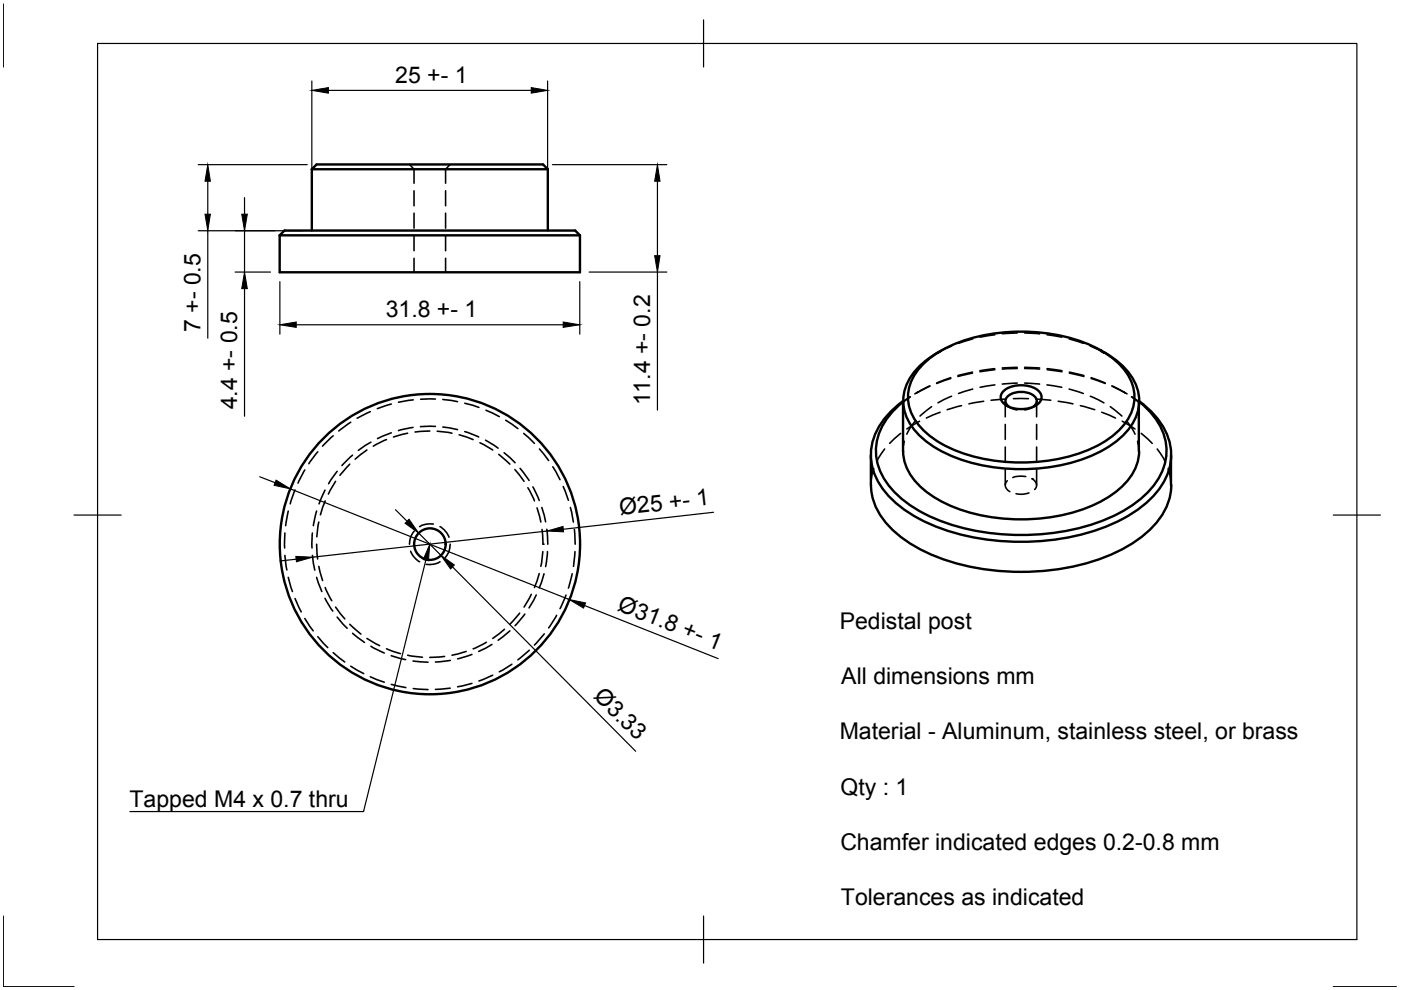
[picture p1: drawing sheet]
<svg xmlns="http://www.w3.org/2000/svg" width="297mm" height="210mm" viewBox="0 0 297 210" stroke-linecap="round" stroke-linejoin="round" font-family="sans-serif">
<!-- layer: MD_Visible -->
<g fill="none" stroke="#000" stroke-width=".51">
<path d="M66.1 35.9l1-1h48l1 1M66.1 35.9h50M66.1 35.9v13M116.1 35.9v13M59.3 49.9l1-1h61.6l1.1 1M59.3 49.9h63.7M59.3 49.9v7.8h63.7v-7.8M195.4 77.5a25.4 25.4 0 0 1 14.4-6.6 37.8 37.8 0 0 1 23.7 3.4 13.5 13.5 0 0 1 6.8 8 9.7 9.7 0 0 1-3.9 9.7 30.1 30.1 0 0 1-17 6 36.6 36.6 0 0 1-19.9-4 13.5 13.5 0 0 1-6.8-7.9 9.1 9.1 0 0 1 2.7-8.6zM198.8 74.8a14 14 0 0 0-7.1 8.2 10.1 10.1 0 0 0 4.1 10.1 32 32 0 0 0 19.7 6.4 35.5 35.5 0 0 0 20.4-5.3 12.1 12.1 0 0 0 5.6-8.6 10.4 10.4 0 0 0-4.2-8.7l-3.1-2.1M199.5 74.4l-.7 .4M233.4 74.4l.7 .4M184.6 96.5v6.4"/>
<path d="M191.4 85.1a14.9 14.9 0 0 0-6.7 10.7 13.4 13.4 0 0 0 5.2 10.8 38.1 38.1 0 0 0 21.1 8 49.3 49.3 0 0 0 27.1-4.6 19 19 0 0 0 9.6-10 11.9 11.9 0 0 0-3.3-12.5l-2.9-2.4M191.5 85v10.7M191.5 95.6a11.7 11.7 0 0 0 5.9 9.4 35.2 35.2 0 0 0 21.4 5.1 31.8 31.8 0 0 0 18.1-6.1 11.2 11.2 0 0 0 4.6-8.4M191.5 85.2a13.4 13.4 0 0 0-5.8 10.9 14.4 14.4 0 0 0 6.7 10.6 40.5 40.5 0 0 0 21.9 6.7 45 45 0 0 0 24.7-5.6 16.2 16.2 0 0 0 8.1-10.3 12.2 12.2 0 0 0-4.1-11.1l-1.4-1.2M212.9 82.8a6.4 6.4 0 0 1 7.2 0 1.83 1.83 0 0 1-.5 3.2 6.6 6.6 0 0 1-6.7-.4 1.72 1.72 0 0 1 0-2.8zM213.9 86.2a1.42 1.42 0 0 1-.7-1.5 1.42 1.42 0 0 1 1.1-1.1 4.6 4.6 0 0 1 5.3 .8 1.29 1.29 0 0 1-.5 1.8M241.5 85v10.7M248.3 96.5v6.4M184.7 102.8a14.1 14.1 0 0 0 6.1 10.9 39.7 39.7 0 0 0 20.5 7.3 47.9 47.9 0 0 0 27.7-5.1 18 18 0 0 0 8.9-10.1l.4-3"/>
<circle cx="91.1" cy="115.4" r="31.8"/>
<circle cx="91.2" cy="115.4" r="3.3"/>
</g>
<!-- layer: MD_Hidden -->
<g fill="none" stroke="#000" stroke-width=".34">
<path d="M86.8 34.9l1 1v2.9M95.4 34.9l-.9 1v2.9M87.8 40.5v3.1M87.8 45.2v3.2M87.8 50v3.2M87.8 54.8v2.9M94.5 40.5v3.1M94.5 45.2v3.2M94.5 50v3.2M94.5 54.8v2.9M201.7 73.4l-2.9 1.4M206.2 78.9l-3.1 .7"/>
<path d="M206.2 79.1l-3.1 .7M206.2 71.9l-3 .9M210.9 78.2l-3.1 .4M210.9 71l-3.1 .5M210.9 78.4l-3.1 .4M215.7 70.6l-3.2 .2M215.7 77.9l-3.2 .1M215.7 78.1l-3.2 .2M217.2 70.6l3.2 .2M217.2 77.9l3.2 .1M217.2 78.1l3.2 .2M222 71l3.1 .5"/>
<path d="M222 78.2l3.2 .4M222 78.4l3.2 .4M226.7 71.9l3 .9M226.7 78.9l3.1 .7M226.7 79.1l3.1 .7M231.2 73.4l2.9 1.4M64.6 99.6l-1.4 2.8M67.4 95.8l-1.9 2.5M70.6 92.4l-2.2 2.2M71.5 99.9l-1.8 2.7M74.2 98.4l-2.1 2.4M74.4 89.5l-2.6 1.9"/>
<path d="M74.7 96.5l-2.2 2.2M77.8 95.4l-2.5 2M78.5 87.3l-2.8 1.4M78.6 93.8l-2.6 1.7M81.9 93.2l-2.8 1.4M83 91.8l-3 1.2M83 85.7l-3 .9M86.4 91.8l-3 .9M87.6 90.6l-3.1 .7M87.6 84.8l-3.1 .5M91.1 91.4l-3.1 .2M92.3 90.4l-3.2 .1"/>
<path d="M92.3 84.6l-3.1 .1M92.7 91.4l3.1 .4M93.9 90.5l3.1 .6M93.9 84.7l3.1 .5M97.4 92.2l2.9 1M98.5 91.5l3 1.2M98.5 85.5l3 .9M101.8 93.9l2.7 1.5M102.9 93.3l2.7 1.7M103 87l2.9 1.3M105.7 96.3l2.4 2.1M106.9 96l2.3 2.1"/>
<path d="M107.2 89.1l2.6 1.8M109.2 99.6l1.9 2.5M110.3 99.3l1.9 2.6M111 91.9l2.3 2.1M114.4 95.2l1.9 2.4M117.2 99l1.5 2.7M185.2 99.3l-.3 1.3-.3 2.3M187.6 95.2l-1.7 2.7M191 91.9l-2.4 2.1M191.7 93.5l-.2 2.2M192.9 84.1l-1.4 1M193 84.1l-1.5 1.2"/>
<path d="M194 89.4l-1 1.2-.7 1.5M194.7 83.1l-.7 .4M195 89.3l-2.7 1.7M197.2 81.8l-2.9 1.5 2.8-1.4M197.5 86.2l-2.4 2M199.3 87.4l-2.9 1.2M201.6 80.1l-3 1.1M201.6 80.2l-3 1.1M201.7 84l-2.8 1.4M203.9 86l-3.1 .9M206.2 82.5l-3 .9M208.6 85.1l-3.2 .5"/>
<path d="M210.9 81.6l-3.1 .5M213.1 85v3.4M213.1 90v3.2M213.1 94.8v3.1M213.1 99.5v3.4M213.3 84.6l-3.2 .3M213.4 86l.7 .4M213.8 86.2l1 .5 .9 .2M214.9 84.5h3.1M215.7 81.2l-3.2 .2M217.2 81.2l3.2 .2M219.1 86.2l-1 .5-.9 .2"/>
<path d="M219.5 86l-.7 .4M219.6 84.6l3.2 .3M219.8 85v3.4M219.8 90v3.2M219.8 94.8v3.1M219.8 99.5v3.4M222 81.6l3.1 .5M224.4 85.1l3.1 .5M226.7 82.5l3 .9M229.1 86l3 .9M231.2 84l2.8 1.4M231.3 80.1l3 1.1"/>
<path d="M231.3 80.2l3 1.1M233.6 87.4l2.9 1.2M235.4 86.2l2.5 2M235.7 81.8l2.9 1.5M235.8 81.9l2.8 1.4M237.9 89.3l2.8 1.7M238.2 83.1l.8 .4M239 89.4l.9 1.2 .8 1.5M239.9 84.1l1.6 1.2M240 84.1l1.5 1M241.2 93.5l.3 2.2M242 91.9l2.3 2.1"/>
<path d="M245.3 95.2l1.7 2.7M247.7 99.3l.3 1.3 .3 2.3M60.4 113v3.2M60.4 117.8l.4 3M61.1 108.4l-.5 3M62.6 103.9l-1.1 2.9M66.2 113v3.2M66.2 117.8l.5 3.1M67.1 115.4l.2 3.1M67.1 108.4l-.7 3M67.6 110.7l-.4 3.1M68.9 103.9l-1.3 2.9"/>
<path d="M68.9 106.2l-1 3M71.1 102.1l-1.5 2.7M87.1 116.9a4.1 4.1 0 0 0 1.9 2.2M87.8 112.6a4 4 0 0 0-1 2.8M91.9 111.1a4.4 4.4 0 0 0-2.9 .6M93.3 111.7a4.4 4.4 0 0 1 1.9 2.2M93.3 119.1a4.4 4.4 0 0 1-2.9 .6M95.4 115.4a4 4 0 0 1-1 2.8M111.9 103.4l1.4 2.8M113 103.2l1.3 2.9M113.9 107.7l.8 3M114.9 107.6l.8 3"/>
<path d="M114.9 112.3l.2 3.1M115.1 117l-.4 3.1M115.9 112.2l.2 3.2M116.1 117l-.4 3.1M119.4 103.2l1.1 2.9M120.9 107.6l.7 3.1M121.8 112.3l.1 3.1M121.9 117l-.3 3.1M213.6 101.9a1.39 1.39 0 0 0 .5 2.4M217.5 101h-1.7l-1.1 .2M218.2 104.5l-1.8 .3-1-.1M218.8 101.5a1.37 1.37 0 0 1 .6 2.3"/>
<path d="M61.1 122.4l.9 3M62.6 126.9l1.3 2.8M64.6 131.1l1.8 2.7M67.1 122.4l1.1 3M67.4 135l2.1 2.3M67.6 120.1l.8 3M68.9 126.9l1.7 2.7M68.9 124.6l1.4 2.8M70.6 138.4l2.5 2M71.1 128.7l2 2.5M71.5 130.8l2.1 2.4M74.2 132.4l2.3 2"/>
<path d="M74.7 134.3l2.6 1.9M77.8 135.4l2.7 1.5M78.6 137l2.9 1.5M81.9 137.6l3 1M83 139l3 .9M86.4 138.9l3.2 .4M94.3 139.2l-3.2 .2M98.8 138.1l-3 .8M100.1 138.8l-3.1 .9M103.1 136.2l-2.8 1.4M104.3 136.6l-2.8 1.5M107 133.4l-2.5 2"/>
<path d="M108.1 133.8l-2.5 1.9M110.2 130l-2.1 2.4M111.3 130.2l-2.1 2.5M112.2 137.9l-2.4 2M112.6 126l-1.5 2.7M113.7 126.1l-1.5 2.8M114.3 121.6l-1 3M115.3 121.7l-1 3M115.4 134.4l-2.1 2.4M118 130.5l-1.7 2.6M120 126.2l-1.3 2.9M121.3 121.7l-.8 3"/>
<path d="M74.4 141.3l2.7 1.5M78.5 143.5l3 1.1M83 145.1l3 .7M87.6 140.2l3.1 .2M87.6 146l3.1 .2M95.4 145.9l-3.1 .3M95.5 140l-3.2 .4M100.1 144.9l-3.1 .7M104.5 143.2l-3 1.2M108.5 140.8l-2.6 1.6"/>
</g>
<g fill="#000">
<circle cx="115.1" cy="115.4" r=".17"/>
<circle cx="218.8" cy="101.5" r=".17"/>
</g>
<!-- layer: BORDER -->
<path d="M.7 .8v13.4M20.7 9.2h267v190h-267zM149.2 4.2v10M15.7 109.2h10M282.7 109.2h10M.7 194.2v15h15M149.2 194.2v10M282.7 209.2h13.4" fill="none" stroke="#000" stroke-width=".25"/>
<!-- layer: 0 -->
<g fill="none" stroke="#000" stroke-width=".25">
<path d="M66.1 17.2v29.7M69.6 19.2h43M116.1 17.2v29.7M42 34.9h23.1M44.1 38.4v7M117.1 34.9h24.3M139.4 38.4v15.8M42 48.9h22.1M44.1 48.9v22.8M49.9 57.7h7.4M51.8 41.9v3.5M51.8 48.9v8.8"/>
<path d="M59.3 59.7v11.2M122.9 59.7v11.2M124.9 57.7h16.5M139.4 57.7v29.2M51.8 61.2v27.1M62.8 68.9h56.6M55.1 101.1l3.2 1.2M61.6 103.7l59.1 23.4M62.8 118.6l-3.5 .3M83.8 108.1l2.5 2.4M88.8 113l4.7 4.7M90.3 118.8l-13.2 53.3h-49.6"/>
<path d="M116 112.6l-49.7 5.5M151.3 108.6l-31.8 3.6M96 120.2l38.8 39.1M123.9 128.4l28.4 11.2"/>
</g>
<g fill="#000" stroke="#000" stroke-width=".21">
<path d="M66.1 19.2l3.5-.6v1.2zM112.6 18.6l3.5 .6-3.5 .6zM44.1 34.9l.5 3.5h-1.1zM139.4 34.9l.5 3.5h-1.1zM43.5 45.4h1.1l-.5 3.5zM51.3 45.4h1.1l-.6 3.5zM138.8 54.2h1.1l-.5 3.5zM51.8 57.7l.6 3.5h-1.1zM59.3 68.9l3.5-.6v1.1zM119.4 68.3l3.5 .6-3.5 .5zM58.5 101.8l3.1 1.9-3.5-.8zM62.7 118l3.6 .1-3.4 1z"/>
<path d="M85.9 110.9l.8-.8 2.1 2.9zM91.1 115.4l-.3 3.5-1.1-.3zM93.5 117.7l2.8 2.1-.8 .8zM116 112.6l3.4-1 .1 1.2zM120.7 127.1l3.4 .7-.4 1.1z"/>
</g>
<g font-size="4.9">
<text x="83.8" y="17.6">25 +- 1</text>
<text x="42.5" y="70.4" transform="rotate(-90 42.5 70.4)">7 +- 0.5</text>
<text x="81.8" y="67.3">31.8 +- 1</text>
<text x="50.3" y="86.8" transform="rotate(-90 50.3 86.8)">4.4 +- 0.5</text>
<text x="137.8" y="86" transform="rotate(-90 137.8 86)">11.4 +- 0.2</text>
<text x="131.5" y="109.2" transform="rotate(-6 131.5 109.2)">Ø25 +- 1</text>
<text x="130.7" y="129.3" transform="rotate(22 130.7 129.3)">Ø31.8 +- 1</text>
<text x="178" y="133.4">Pedistal post</text>
<text x="125.7" y="147.8" transform="rotate(45 125.7 147.8)">Ø3.33</text>
<text x="178.4" y="145.1">All dimensions mm</text>
<text x="178" y="156.7">Material - Aluminum, stainless steel, or brass</text>
<text x="27.5" y="171.1">Tapped M4 x 0.7 thru</text>
<text x="178.2" y="168.5">Qty : 1</text>
<text x="178.2" y="180.2">Chamfer indicated edges 0.2-0.8 mm</text>
<text x="178.3" y="191.9">Tolerances as indicated</text>
</g>
</svg>
